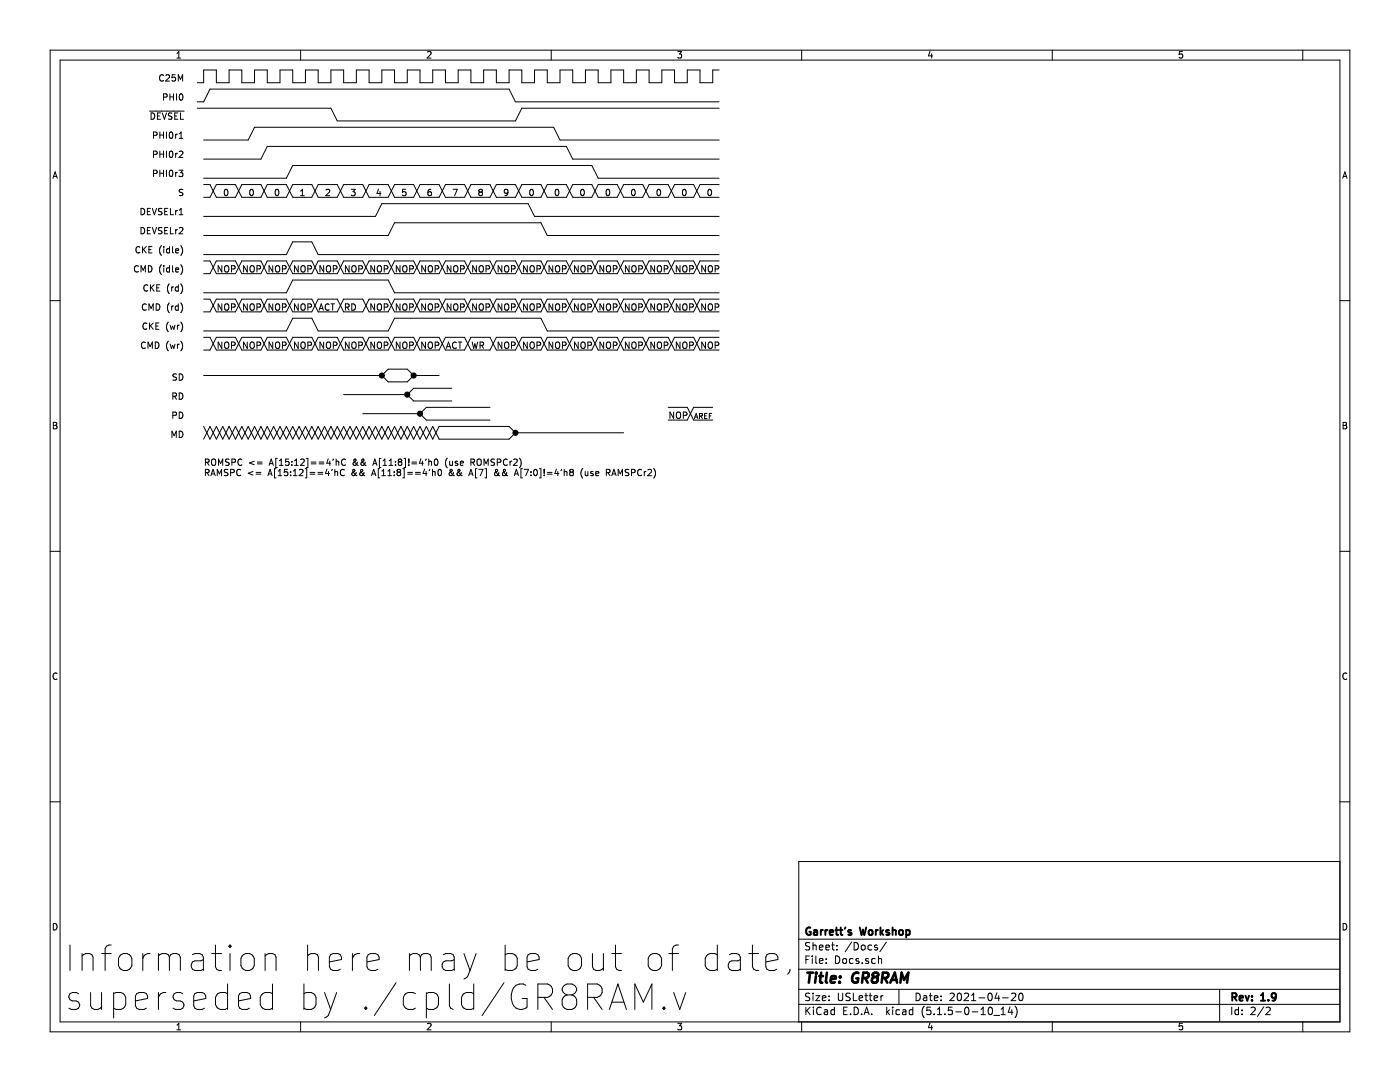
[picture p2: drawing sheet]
EESchema Schematic File Version 4
EELAYER 30 0
EELAYER END
$Descr USLetter 11000 8500
encoding utf-8
Sheet 2 2
Title "GR8RAM"
Date "2021-04-20"
Rev "1.9"
Comp "Garrett's Workshop"
Comment1 ""
Comment2 ""
Comment3 ""
Comment4 ""
$EndDescr
Text Notes 500  7950 0    200  ~ 0
Information here may be out of date,\nsuperseded by ./cpld/GR8RAM.v
Text Notes 1450 650  2    50   ~ 0
C25M
Text Notes 1450 800  2    50   ~ 0
PHI0
Wire Wire Line
	1600 650  1600 550 
Wire Wire Line
	1700 550  1600 550 
Wire Wire Line
	1700 650  1700 550 
Wire Wire Line
	1800 650  1700 650 
Wire Wire Line
	1800 650  1800 550 
Wire Wire Line
	1800 550  1900 550 
Wire Wire Line
	1900 550  1900 650 
Wire Wire Line
	1900 650  2000 650 
Wire Wire Line
	2000 650  2000 550 
Wire Wire Line
	2000 550  2100 550 
Wire Wire Line
	2100 550  2100 650 
Wire Wire Line
	2100 650  2200 650 
Wire Wire Line
	2200 650  2200 550 
Wire Wire Line
	2200 550  2300 550 
Wire Wire Line
	2300 550  2300 650 
Wire Wire Line
	2300 650  2400 650 
Wire Wire Line
	2400 550  2500 550 
Wire Wire Line
	2500 550  2500 650 
Wire Wire Line
	2500 650  2600 650 
Wire Wire Line
	2600 650  2600 550 
Wire Wire Line
	2600 550  2700 550 
Wire Wire Line
	2700 550  2700 650 
Wire Wire Line
	2700 650  2800 650 
Wire Wire Line
	2800 650  2800 550 
Wire Wire Line
	2800 550  2900 550 
Wire Wire Line
	2900 550  2900 650 
Wire Wire Line
	2900 650  3000 650 
Wire Wire Line
	3000 650  3000 550 
Wire Wire Line
	3000 550  3100 550 
Wire Wire Line
	3100 550  3100 650 
Wire Wire Line
	3100 650  3200 650 
Wire Wire Line
	3200 650  3200 550 
Wire Wire Line
	3200 550  3300 550 
Wire Wire Line
	3300 550  3300 650 
Wire Wire Line
	3300 650  3400 650 
Wire Wire Line
	3400 650  3400 550 
Wire Wire Line
	3400 550  3500 550 
Wire Wire Line
	3500 550  3500 650 
Wire Wire Line
	3500 650  3600 650 
Wire Wire Line
	3600 650  3600 550 
Wire Wire Line
	3600 550  3700 550 
Wire Wire Line
	3700 550  3700 650 
Wire Wire Line
	3700 650  3800 650 
Wire Wire Line
	3800 650  3800 550 
Wire Wire Line
	3800 550  3900 550 
Wire Wire Line
	3900 550  3900 650 
Wire Wire Line
	3900 650  4000 650 
Wire Wire Line
	4000 650  4000 550 
Wire Wire Line
	4000 550  4100 550 
Wire Wire Line
	4100 550  4100 650 
Wire Wire Line
	4100 650  4200 650 
Wire Wire Line
	4200 650  4200 550 
Wire Wire Line
	4200 550  4300 550 
Wire Wire Line
	4300 550  4300 650 
Wire Wire Line
	4300 650  4400 650 
Wire Wire Line
	4400 650  4400 550 
Wire Wire Line
	4400 550  4500 550 
Wire Wire Line
	4500 550  4500 650 
Wire Wire Line
	4500 650  4600 650 
Wire Wire Line
	4600 650  4600 550 
Wire Wire Line
	4600 550  4700 550 
Wire Wire Line
	4700 550  4700 650 
Wire Wire Line
	4700 650  4800 650 
Wire Wire Line
	4800 650  4800 550 
Wire Wire Line
	4800 550  4900 550 
Wire Wire Line
	4900 550  4900 650 
Wire Wire Line
	4900 650  5000 650 
Wire Wire Line
	5000 650  5000 550 
Wire Wire Line
	4050 800  5650 800 
Wire Wire Line
	4000 700  4050 800 
Wire Wire Line
	1550 800  1600 800 
Wire Wire Line
	1650 700  4000 700 
Wire Wire Line
	1600 800  1650 700 
Wire Wire Line
	1600 650  1550 650 
Wire Wire Line
	5100 550  5100 650 
Wire Wire Line
	5100 650  5200 650 
Wire Wire Line
	5200 650  5200 550 
Wire Wire Line
	5000 550  5100 550 
Wire Wire Line
	5300 550  5300 650 
Wire Wire Line
	5300 650  5400 650 
Wire Wire Line
	5400 650  5400 550 
Wire Wire Line
	5200 550  5300 550 
Wire Wire Line
	1550 850  2600 850 
Wire Wire Line
	2600 850  2650 950 
Wire Wire Line
	2650 950  4050 950 
Text Notes 1450 950  2    50   ~ 0
~DEVSEL~
Text Notes 3100 2450 0    50   ~ 0
NOP
Wire Wire Line
	4700 2350 4850 2350
Wire Wire Line
	4700 2450 4850 2450
Wire Wire Line
	4650 2350 4700 2450
Wire Wire Line
	4650 2450 4700 2350
Text Notes 4700 2450 0    50   ~ 0
NOP
Wire Wire Line
	1650 2450 1600 2450
Wire Wire Line
	1650 2350 1600 2350
Text Notes 1450 2300 2    50   ~ 0
CKE (rd)
Text Notes 1450 2450 2    50   ~ 0
CMD (rd)
Wire Wire Line
	2100 2350 2250 2350
Wire Wire Line
	2100 2450 2250 2450
Text Notes 2100 2450 0    50   ~ 0
NOP
Wire Wire Line
	1600 2300 2250 2300
Wire Wire Line
	5100 2350 5250 2350
Wire Wire Line
	5100 2450 5250 2450
Wire Wire Line
	5050 2350 5100 2450
Wire Wire Line
	5050 2450 5100 2350
Text Notes 5100 2450 0    50   ~ 0
NOP
Text Notes 1700 2450 0    50   ~ 0
NOP
Wire Wire Line
	2300 2350 2450 2350
Wire Wire Line
	2850 2350 2900 2450
Wire Wire Line
	2300 2450 2450 2450
Wire Wire Line
	2850 2450 2900 2350
Wire Wire Line
	2250 2350 2300 2450
Wire Wire Line
	2250 2450 2300 2350
Wire Wire Line
	1900 2350 2050 2350
Wire Wire Line
	2050 2350 2100 2450
Wire Wire Line
	1900 2450 2050 2450
Wire Wire Line
	2050 2450 2100 2350
Wire Wire Line
	1700 2350 1850 2350
Wire Wire Line
	1850 2350 1900 2450
Wire Wire Line
	1700 2450 1850 2450
Wire Wire Line
	1850 2450 1900 2350
Wire Wire Line
	1650 2350 1700 2450
Wire Wire Line
	1650 2450 1700 2350
Text Notes 2300 2450 0    50   ~ 0
NOP
Wire Wire Line
	3300 2350 3450 2350
Wire Wire Line
	3300 2450 3450 2450
Wire Wire Line
	3100 2350 3250 2350
Wire Wire Line
	3250 2350 3300 2450
Wire Wire Line
	3100 2450 3250 2450
Wire Wire Line
	3250 2450 3300 2350
Wire Wire Line
	2900 2350 3050 2350
Wire Wire Line
	3050 2350 3100 2450
Wire Wire Line
	2900 2450 3050 2450
Wire Wire Line
	3050 2450 3100 2350
Text Notes 3300 2450 0    50   ~ 0
NOP
Wire Wire Line
	3500 2350 3650 2350
Wire Wire Line
	3500 2450 3650 2450
Wire Wire Line
	3450 2350 3500 2450
Wire Wire Line
	3450 2450 3500 2350
Text Notes 3500 2450 0    50   ~ 0
NOP
Wire Wire Line
	3700 2350 3850 2350
Wire Wire Line
	3700 2450 3850 2450
Wire Wire Line
	3650 2350 3700 2450
Wire Wire Line
	3650 2450 3700 2350
Text Notes 3700 2450 0    50   ~ 0
NOP
Wire Wire Line
	3050 2200 3100 2300
Text Notes 1900 2450 0    50   ~ 0
NOP
Wire Wire Line
	2250 2300 2300 2200
Wire Wire Line
	2300 2200 3050 2200
Wire Wire Line
	3900 2350 4050 2350
Wire Wire Line
	3900 2450 4050 2450
Wire Wire Line
	3850 2350 3900 2450
Wire Wire Line
	3850 2450 3900 2350
Text Notes 3900 2450 0    50   ~ 0
NOP
Wire Wire Line
	4100 2350 4250 2350
Wire Wire Line
	4100 2450 4250 2450
Wire Wire Line
	4050 2350 4100 2450
Wire Wire Line
	4050 2450 4100 2350
Text Notes 4100 2450 0    50   ~ 0
NOP
Wire Wire Line
	4300 2350 4450 2350
Wire Wire Line
	4300 2450 4450 2450
Wire Wire Line
	4250 2350 4300 2450
Wire Wire Line
	4250 2450 4300 2350
Text Notes 4300 2450 0    50   ~ 0
NOP
Wire Wire Line
	4500 2350 4650 2350
Wire Wire Line
	4500 2450 4650 2450
Wire Wire Line
	4450 2350 4500 2450
Wire Wire Line
	4450 2450 4500 2350
Text Notes 4500 2450 0    50   ~ 0
NOP
Wire Wire Line
	4850 2350 4900 2450
Wire Wire Line
	4850 2450 4900 2350
Wire Wire Line
	2500 2350 2650 2350
Wire Wire Line
	2500 2450 2650 2450
Text Notes 2500 2450 0    50   ~ 0
ACT
Wire Wire Line
	2700 2350 2850 2350
Wire Wire Line
	2700 2450 2850 2450
Wire Wire Line
	2650 2350 2700 2450
Wire Wire Line
	2650 2450 2700 2350
Wire Wire Line
	2450 2350 2500 2450
Wire Wire Line
	2450 2450 2500 2350
Text Notes 2700 2450 0    50   ~ 0
RD
Wire Wire Line
	1650 2150 1600 2150
Wire Wire Line
	1650 2050 1600 2050
Text Notes 2700 2150 0    50   ~ 0
NOP
Wire Wire Line
	2450 2150 2500 2050
Wire Wire Line
	2450 2050 2500 2150
Wire Wire Line
	2650 2150 2700 2050
Wire Wire Line
	2650 2050 2700 2150
Wire Wire Line
	2700 2150 2850 2150
Wire Wire Line
	2700 2050 2850 2050
Text Notes 2500 2150 0    50   ~ 0
NOP
Wire Wire Line
	2500 2150 2650 2150
Wire Wire Line
	2500 2050 2650 2050
Wire Wire Line
	4850 2150 4900 2050
Wire Wire Line
	4850 2050 4900 2150
Text Notes 4700 2150 0    50   ~ 0
NOP
Wire Wire Line
	4650 2150 4700 2050
Wire Wire Line
	4650 2050 4700 2150
Wire Wire Line
	4700 2150 4850 2150
Wire Wire Line
	4700 2050 4850 2050
Text Notes 4300 2150 0    50   ~ 0
NOP
Wire Wire Line
	4250 2150 4300 2050
Wire Wire Line
	4250 2050 4300 2150
Wire Wire Line
	4300 2150 4450 2150
Wire Wire Line
	4300 2050 4450 2050
Text Notes 4100 2150 0    50   ~ 0
NOP
Wire Wire Line
	4050 2150 4100 2050
Wire Wire Line
	4050 2050 4100 2150
Wire Wire Line
	4100 2150 4250 2150
Wire Wire Line
	4100 2050 4250 2050
Text Notes 3900 2150 0    50   ~ 0
NOP
Wire Wire Line
	3850 2150 3900 2050
Wire Wire Line
	3850 2050 3900 2150
Wire Wire Line
	3900 2150 4050 2150
Wire Wire Line
	3900 2050 4050 2050
Text Notes 1900 2150 0    50   ~ 0
NOP
Text Notes 3700 2150 0    50   ~ 0
NOP
Wire Wire Line
	3650 2150 3700 2050
Wire Wire Line
	3650 2050 3700 2150
Wire Wire Line
	3700 2150 3850 2150
Wire Wire Line
	3700 2050 3850 2050
Text Notes 3500 2150 0    50   ~ 0
NOP
Wire Wire Line
	3450 2150 3500 2050
Wire Wire Line
	3450 2050 3500 2150
Wire Wire Line
	3500 2150 3650 2150
Wire Wire Line
	3500 2050 3650 2050
Text Notes 3300 2150 0    50   ~ 0
NOP
Wire Wire Line
	3050 2150 3100 2050
Wire Wire Line
	2900 2150 3050 2150
Wire Wire Line
	3050 2050 3100 2150
Wire Wire Line
	2900 2050 3050 2050
Wire Wire Line
	3250 2150 3300 2050
Wire Wire Line
	3100 2150 3250 2150
Wire Wire Line
	3250 2050 3300 2150
Wire Wire Line
	3100 2050 3250 2050
Wire Wire Line
	3300 2150 3450 2150
Wire Wire Line
	3300 2050 3450 2050
Text Notes 2900 2150 0    50   ~ 0
NOP
Text Notes 2300 2150 0    50   ~ 0
NOP
Wire Wire Line
	1650 2150 1700 2050
Wire Wire Line
	1650 2050 1700 2150
Wire Wire Line
	1850 2150 1900 2050
Wire Wire Line
	1700 2150 1850 2150
Wire Wire Line
	1850 2050 1900 2150
Wire Wire Line
	1700 2050 1850 2050
Wire Wire Line
	2050 2150 2100 2050
Wire Wire Line
	1900 2150 2050 2150
Wire Wire Line
	2050 2050 2100 2150
Wire Wire Line
	1900 2050 2050 2050
Wire Wire Line
	2250 2150 2300 2050
Wire Wire Line
	2250 2050 2300 2150
Wire Wire Line
	2850 2150 2900 2050
Wire Wire Line
	2300 2150 2450 2150
Wire Wire Line
	2850 2050 2900 2150
Wire Wire Line
	2300 2050 2450 2050
Text Notes 1700 2150 0    50   ~ 0
NOP
Text Notes 5100 2150 0    50   ~ 0
NOP
Wire Wire Line
	5050 2150 5100 2050
Wire Wire Line
	5050 2050 5100 2150
Wire Wire Line
	5100 2150 5250 2150
Wire Wire Line
	5100 2050 5250 2050
Text Notes 2100 2150 0    50   ~ 0
NOP
Wire Wire Line
	2100 2150 2250 2150
Wire Wire Line
	2100 2050 2250 2050
Text Notes 1450 2150 2    50   ~ 0
CMD (idle)
Text Notes 1450 2000 2    50   ~ 0
CKE (idle)
Text Notes 4500 2150 0    50   ~ 0
NOP
Wire Wire Line
	4450 2150 4500 2050
Wire Wire Line
	4450 2050 4500 2150
Wire Wire Line
	4500 2150 4650 2150
Wire Wire Line
	4500 2050 4650 2050
Text Notes 3100 2150 0    50   ~ 0
NOP
Text Notes 1450 1550 2    50   ~ 0
S
Wire Wire Line
	1650 1550 1600 1550
Wire Wire Line
	1650 1450 1600 1450
Text Notes 1750 1550 0    50   ~ 0
0
Text Notes 1950 1550 0    50   ~ 0
0
Wire Wire Line
	2100 1450 2250 1450
Wire Wire Line
	2100 1550 2250 1550
Wire Wire Line
	1900 1450 2050 1450
Wire Wire Line
	2050 1450 2100 1550
Wire Wire Line
	1900 1550 2050 1550
Wire Wire Line
	2050 1550 2100 1450
Wire Wire Line
	1700 1450 1850 1450
Wire Wire Line
	1850 1450 1900 1550
Wire Wire Line
	1700 1550 1850 1550
Wire Wire Line
	1850 1550 1900 1450
Wire Wire Line
	1650 1450 1700 1550
Wire Wire Line
	1650 1550 1700 1450
Text Notes 2150 1550 0    50   ~ 0
0
Text Notes 2750 1550 0    50   ~ 0
3
Wire Wire Line
	2450 1550 2500 1450
Wire Wire Line
	2450 1450 2500 1550
Wire Wire Line
	2650 1550 2700 1450
Wire Wire Line
	2650 1450 2700 1550
Wire Wire Line
	2700 1550 2850 1550
Wire Wire Line
	2700 1450 2850 1450
Text Notes 2550 1550 0    50   ~ 0
2
Wire Wire Line
	2500 1550 2650 1550
Wire Wire Line
	2500 1450 2650 1450
Text Notes 4750 1550 0    50   ~ 0
0
Wire Wire Line
	4650 1550 4700 1450
Wire Wire Line
	4650 1450 4700 1550
Wire Wire Line
	4700 1550 4850 1550
Wire Wire Line
	4700 1450 4850 1450
Wire Wire Line
	4450 1550 4500 1450
Wire Wire Line
	4450 1450 4500 1550
Wire Wire Line
	4500 1550 4650 1550
Wire Wire Line
	4500 1450 4650 1450
Wire Wire Line
	4250 1550 4300 1450
Wire Wire Line
	4250 1450 4300 1550
Wire Wire Line
	4300 1450 4450 1450
Text Notes 4150 1550 0    50   ~ 0
0
Wire Wire Line
	4050 1550 4100 1450
Wire Wire Line
	4050 1450 4100 1550
Wire Wire Line
	4100 1450 4250 1450
Wire Wire Line
	3850 1550 3900 1450
Wire Wire Line
	3850 1450 3900 1550
Wire Wire Line
	3900 1550 4050 1550
Wire Wire Line
	3900 1450 4050 1450
Wire Wire Line
	3650 1550 3700 1450
Wire Wire Line
	3650 1450 3700 1550
Wire Wire Line
	3700 1550 3850 1550
Wire Wire Line
	3700 1450 3850 1450
Text Notes 3550 1550 0    50   ~ 0
7
Wire Wire Line
	3450 1550 3500 1450
Wire Wire Line
	3450 1450 3500 1550
Wire Wire Line
	3500 1550 3650 1550
Wire Wire Line
	3500 1450 3650 1450
Text Notes 3350 1550 0    50   ~ 0
6
Text Notes 3150 1550 0    50   ~ 0
5
Wire Wire Line
	3050 1550 3100 1450
Wire Wire Line
	2900 1550 3050 1550
Wire Wire Line
	3050 1450 3100 1550
Wire Wire Line
	2900 1450 3050 1450
Wire Wire Line
	3250 1550 3300 1450
Wire Wire Line
	3100 1550 3250 1550
Wire Wire Line
	3250 1450 3300 1550
Wire Wire Line
	3100 1450 3250 1450
Wire Wire Line
	3300 1550 3450 1550
Wire Wire Line
	3300 1450 3450 1450
Text Notes 2950 1550 0    50   ~ 0
4
Wire Wire Line
	2250 1550 2300 1450
Wire Wire Line
	2250 1450 2300 1550
Wire Wire Line
	2850 1550 2900 1450
Wire Wire Line
	2300 1550 2450 1550
Wire Wire Line
	2850 1450 2900 1550
Wire Wire Line
	2300 1450 2450 1450
Text Notes 4950 1550 0    50   ~ 0
0
Wire Wire Line
	4850 1550 4900 1450
Wire Wire Line
	4850 1450 4900 1550
Wire Wire Line
	4900 1550 5050 1550
Wire Wire Line
	4900 1450 5050 1450
Text Notes 2350 1550 0    50   ~ 0
1
Text Notes 5150 1550 0    50   ~ 0
0
Wire Wire Line
	5050 1550 5100 1450
Wire Wire Line
	5050 1450 5100 1550
Wire Wire Line
	5100 1550 5250 1550
Wire Wire Line
	5100 1450 5250 1450
Text Notes 5350 1550 0    50   ~ 0
0
Wire Wire Line
	5250 1550 5300 1450
Wire Wire Line
	5250 1450 5300 1550
Wire Wire Line
	5300 1550 5450 1550
Wire Wire Line
	5300 1450 5450 1450
Text Notes 1450 1700 2    50   ~ 0
DEVSELr1\n
Wire Wire Line
	4300 1850 5650 1850
Wire Wire Line
	3050 1850 3100 1750
Wire Wire Line
	1600 1850 3050 1850
Wire Wire Line
	1600 1700 2950 1700
Wire Wire Line
	2950 1700 3000 1600
Wire Wire Line
	4150 1600 4200 1700
Wire Wire Line
	3000 1600 4150 1600
Wire Wire Line
	4200 1700 5650 1700
Text Notes 1450 1400 2    50   ~ 0
PHI0r3
Wire Wire Line
	4700 1400 5650 1400
Wire Wire Line
	4650 1300 4700 1400
Wire Wire Line
	1600 1400 2250 1400
Wire Wire Line
	2250 1400 2300 1300
Wire Wire Line
	2300 1300 4650 1300
Text Notes 1450 1250 2    50   ~ 0
PHI0r2
Wire Wire Line
	4500 1250 5650 1250
Wire Wire Line
	1600 1250 2050 1250
Wire Wire Line
	2050 1250 2100 1150
Wire Wire Line
	1600 1100 1950 1100
Wire Wire Line
	1950 1100 2000 1000
Text Notes 1450 1100 2    50   ~ 0
PHI0r1
Wire Wire Line
	4100 850  5650 850 
Wire Wire Line
	4050 950  4100 850 
Wire Wire Line
	3100 1750 4250 1750
Wire Wire Line
	4250 1750 4300 1850
Wire Wire Line
	2100 1150 4450 1150
Wire Wire Line
	4450 1150 4500 1250
Wire Wire Line
	4400 1100 5650 1100
Wire Wire Line
	4350 1000 4400 1100
Wire Wire Line
	2000 1000 4350 1000
Text Notes 5550 1550 0    50   ~ 0
0
Wire Wire Line
	5450 1550 5500 1450
Wire Wire Line
	5450 1450 5500 1550
Wire Wire Line
	5500 1550 5650 1550
Wire Wire Line
	5500 1450 5650 1450
Wire Wire Line
	5500 550  5500 650 
Wire Wire Line
	5500 650  5600 650 
Wire Wire Line
	5600 650  5600 550 
Wire Wire Line
	5600 550  5650 550 
Wire Wire Line
	5400 550  5500 550 
Text Notes 5300 2150 0    50   ~ 0
NOP
Wire Wire Line
	5250 2150 5300 2050
Wire Wire Line
	5250 2050 5300 2150
Wire Wire Line
	5300 2150 5450 2150
Wire Wire Line
	5300 2050 5450 2050
Text Notes 5500 2150 0    50   ~ 0
NOP
Wire Wire Line
	5450 2150 5500 2050
Wire Wire Line
	5450 2050 5500 2150
Wire Wire Line
	5500 2150 5650 2150
Wire Wire Line
	5500 2050 5650 2050
Text Notes 5300 2450 0    50   ~ 0
NOP
Wire Wire Line
	5250 2450 5300 2350
Wire Wire Line
	5250 2350 5300 2450
Wire Wire Line
	5300 2450 5450 2450
Wire Wire Line
	5300 2350 5450 2350
Text Notes 5500 2450 0    50   ~ 0
NOP
Wire Wire Line
	5450 2450 5500 2350
Wire Wire Line
	5450 2350 5500 2450
Wire Wire Line
	5500 2450 5650 2450
Wire Wire Line
	5500 2350 5650 2350
Text Notes 4350 1550 0    50   ~ 0
0
Text Notes 4550 1550 0    50   ~ 0
0
Text Notes 3700 2750 0    50   ~ 0
WR
Text Notes 2900 2750 0    50   ~ 0
NOP
Text Notes 3100 2750 0    50   ~ 0
NOP
Wire Wire Line
	4700 2650 4850 2650
Wire Wire Line
	4700 2750 4850 2750
Wire Wire Line
	4650 2650 4700 2750
Wire Wire Line
	4650 2750 4700 2650
Text Notes 4700 2750 0    50   ~ 0
NOP
Wire Wire Line
	1650 2750 1600 2750
Wire Wire Line
	1650 2650 1600 2650
Text Notes 1450 2600 2    50   ~ 0
CKE (wr)
Text Notes 1450 2750 2    50   ~ 0
CMD (wr)
Wire Wire Line
	2100 2650 2250 2650
Wire Wire Line
	2100 2750 2250 2750
Text Notes 2100 2750 0    50   ~ 0
NOP
Wire Wire Line
	5100 2650 5250 2650
Wire Wire Line
	5100 2750 5250 2750
Wire Wire Line
	5050 2650 5100 2750
Wire Wire Line
	5050 2750 5100 2650
Text Notes 5100 2750 0    50   ~ 0
NOP
Text Notes 1700 2750 0    50   ~ 0
NOP
Wire Wire Line
	2300 2650 2450 2650
Wire Wire Line
	2850 2650 2900 2750
Wire Wire Line
	2300 2750 2450 2750
Wire Wire Line
	2850 2750 2900 2650
Wire Wire Line
	2250 2650 2300 2750
Wire Wire Line
	2250 2750 2300 2650
Wire Wire Line
	1900 2650 2050 2650
Wire Wire Line
	2050 2650 2100 2750
Wire Wire Line
	1900 2750 2050 2750
Wire Wire Line
	2050 2750 2100 2650
Wire Wire Line
	1700 2650 1850 2650
Wire Wire Line
	1850 2650 1900 2750
Wire Wire Line
	1700 2750 1850 2750
Wire Wire Line
	1850 2750 1900 2650
Wire Wire Line
	1650 2650 1700 2750
Wire Wire Line
	1650 2750 1700 2650
Text Notes 2300 2750 0    50   ~ 0
NOP
Wire Wire Line
	3100 2650 3250 2650
Wire Wire Line
	3450 2650 3500 2750
Wire Wire Line
	3100 2750 3250 2750
Wire Wire Line
	3450 2750 3500 2650
Wire Wire Line
	2900 2650 3050 2650
Wire Wire Line
	3050 2650 3100 2750
Wire Wire Line
	2900 2750 3050 2750
Wire Wire Line
	3050 2750 3100 2650
Wire Wire Line
	3700 2650 3850 2650
Wire Wire Line
	3700 2750 3850 2750
Text Notes 1900 2750 0    50   ~ 0
NOP
Wire Wire Line
	3900 2650 4050 2650
Wire Wire Line
	3900 2750 4050 2750
Wire Wire Line
	3250 2650 3300 2750
Wire Wire Line
	3250 2750 3300 2650
Wire Wire Line
	4100 2650 4250 2650
Wire Wire Line
	4100 2750 4250 2750
Wire Wire Line
	4050 2650 4100 2750
Wire Wire Line
	4050 2750 4100 2650
Text Notes 4100 2750 0    50   ~ 0
NOP
Wire Wire Line
	4300 2650 4450 2650
Wire Wire Line
	4300 2750 4450 2750
Wire Wire Line
	4250 2650 4300 2750
Wire Wire Line
	4250 2750 4300 2650
Text Notes 4300 2750 0    50   ~ 0
NOP
Wire Wire Line
	4500 2650 4650 2650
Wire Wire Line
	4500 2750 4650 2750
Wire Wire Line
	4450 2650 4500 2750
Wire Wire Line
	4450 2750 4500 2650
Text Notes 4500 2750 0    50   ~ 0
NOP
Wire Wire Line
	4850 2650 4900 2750
Wire Wire Line
	4850 2750 4900 2650
Wire Wire Line
	2500 2750 2650 2750
Wire Wire Line
	2700 2650 2850 2650
Wire Wire Line
	2700 2750 2850 2750
Wire Wire Line
	2650 2650 2700 2750
Wire Wire Line
	2650 2750 2700 2650
Wire Wire Line
	2450 2650 2500 2750
Wire Wire Line
	2450 2750 2500 2650
Text Notes 2700 2750 0    50   ~ 0
NOP
Wire Wire Line
	4050 3400 4900 3400
Wire Wire Line
	1600 2950 3000 2950
Wire Wire Line
	3000 2950 3050 2900
Wire Wire Line
	3000 2950 3050 3000
Wire Wire Line
	3450 3350 4000 3350
Wire Wire Line
	3450 3450 4000 3450
Wire Wire Line
	3200 2900 3250 2950
Wire Wire Line
	3200 3000 3250 2950
Wire Wire Line
	3250 2950 3450 2950
Connection ~ 3000 2950
Connection ~ 3250 2950
Wire Wire Line
	3400 3350 3450 3450
Wire Wire Line
	3400 3450 3450 3350
Wire Wire Line
	4000 3350 4050 3400
Wire Wire Line
	4000 3450 4050 3400
Connection ~ 4050 3400
Text Notes 1450 3450 2    50   ~ 0
MD
Text Notes 1450 3150 2    50   ~ 0
RD
Text Notes 1450 3000 2    50   ~ 0
SD
Text Notes 1600 3750 0    50   ~ 0
ROMSPC <= A[15:12]==4’hC && A[11:8]!=4’h0 (use ROMSPCr2)\nRAMSPC <= A[15:12]==4’hC && A[11:8]==4’h0 && A[7] && A[7:0]!=4’h8 (use RAMSPCr2)
Text Notes 5300 2750 0    50   ~ 0
NOP
Wire Wire Line
	5250 2750 5300 2650
Wire Wire Line
	5250 2650 5300 2750
Wire Wire Line
	5300 2750 5450 2750
Wire Wire Line
	5300 2650 5450 2650
Text Notes 5500 2750 0    50   ~ 0
NOP
Wire Wire Line
	5450 2750 5500 2650
Wire Wire Line
	5450 2650 5500 2750
Wire Wire Line
	5500 2750 5650 2750
Wire Wire Line
	5500 2650 5650 2650
Wire Wire Line
	3250 3050 3550 3050
Wire Wire Line
	3250 3150 3550 3150
Text Notes 1450 3300 2    50   ~ 0
PD
Wire Wire Line
	3350 3200 3850 3200
Wire Wire Line
	3350 3300 3850 3300
Wire Wire Line
	3250 3050 3200 3100
Wire Wire Line
	3200 3100 3250 3150
Wire Wire Line
	3200 3350 3250 3450
Wire Wire Line
	3200 3450 3250 3350
Wire Wire Line
	3350 3350 3400 3450
Wire Wire Line
	3350 3450 3400 3350
Wire Wire Line
	3300 3350 3350 3450
Wire Wire Line
	3300 3450 3350 3350
Wire Wire Line
	3250 3350 3300 3450
Wire Wire Line
	3250 3450 3300 3350
Wire Wire Line
	3000 3350 3050 3450
Wire Wire Line
	3000 3450 3050 3350
Wire Wire Line
	3150 3350 3200 3450
Wire Wire Line
	3150 3450 3200 3350
Wire Wire Line
	3100 3350 3150 3450
Wire Wire Line
	3100 3450 3150 3350
Wire Wire Line
	3050 3350 3100 3450
Wire Wire Line
	3050 3450 3100 3350
Wire Wire Line
	2950 3350 3000 3450
Wire Wire Line
	2950 3450 3000 3350
Wire Wire Line
	2750 3350 2800 3450
Wire Wire Line
	2750 3450 2800 3350
Wire Wire Line
	2900 3350 2950 3450
Wire Wire Line
	2900 3450 2950 3350
Wire Wire Line
	2850 3350 2900 3450
Wire Wire Line
	2850 3450 2900 3350
Wire Wire Line
	2800 3350 2850 3450
Wire Wire Line
	2800 3450 2850 3350
Wire Wire Line
	2550 3350 2600 3450
Wire Wire Line
	2550 3450 2600 3350
Wire Wire Line
	2700 3350 2750 3450
Wire Wire Line
	2700 3450 2750 3350
Wire Wire Line
	2650 3350 2700 3450
Wire Wire Line
	2650 3450 2700 3350
Wire Wire Line
	2600 3350 2650 3450
Wire Wire Line
	2600 3450 2650 3350
Wire Wire Line
	2500 3350 2550 3450
Wire Wire Line
	2500 3450 2550 3350
Wire Wire Line
	2300 3350 2350 3450
Wire Wire Line
	2300 3450 2350 3350
Wire Wire Line
	2450 3350 2500 3450
Wire Wire Line
	2450 3450 2500 3350
Wire Wire Line
	2400 3350 2450 3450
Wire Wire Line
	2400 3450 2450 3350
Wire Wire Line
	2350 3350 2400 3450
Wire Wire Line
	2350 3450 2400 3350
Wire Wire Line
	2100 3350 2150 3450
Wire Wire Line
	2100 3450 2150 3350
Wire Wire Line
	2250 3350 2300 3450
Wire Wire Line
	2250 3450 2300 3350
Wire Wire Line
	2200 3350 2250 3450
Wire Wire Line
	2200 3450 2250 3350
Wire Wire Line
	2150 3350 2200 3450
Wire Wire Line
	2150 3450 2200 3350
Wire Wire Line
	2050 3350 2100 3450
Wire Wire Line
	2050 3450 2100 3350
Wire Wire Line
	1850 3350 1900 3450
Wire Wire Line
	1850 3450 1900 3350
Wire Wire Line
	2000 3350 2050 3450
Wire Wire Line
	2000 3450 2050 3350
Wire Wire Line
	1950 3350 2000 3450
Wire Wire Line
	1950 3450 2000 3350
Wire Wire Line
	1900 3350 1950 3450
Wire Wire Line
	1900 3450 1950 3350
Wire Wire Line
	1800 3350 1850 3450
Wire Wire Line
	1800 3450 1850 3350
Wire Wire Line
	1750 3350 1800 3450
Wire Wire Line
	1750 3450 1800 3350
Wire Wire Line
	1700 3350 1750 3450
Wire Wire Line
	1700 3450 1750 3350
Wire Wire Line
	3200 2900 3050 2900
Wire Wire Line
	3050 3000 3200 3000
Wire Wire Line
	1650 3350 1700 3450
Wire Wire Line
	1650 3450 1700 3350
Wire Wire Line
	1600 3350 1650 3450
Wire Wire Line
	1600 3450 1650 3350
Connection ~ 3300 3250
Wire Wire Line
	3300 3250 2850 3250
Wire Wire Line
	3300 3250 3350 3300
Wire Wire Line
	3350 3200 3300 3250
Wire Wire Line
	3200 3100 2700 3100
Connection ~ 3200 3100
Wire Wire Line
	3500 2650 3650 2650
Wire Wire Line
	3500 2750 3650 2750
Text Notes 3500 2750 0    50   ~ 0
ACT
Wire Wire Line
	3650 2650 3700 2750
Wire Wire Line
	3650 2750 3700 2650
Wire Wire Line
	2500 2650 2650 2650
Text Notes 2500 2750 0    50   ~ 0
NOP
Wire Wire Line
	3050 2600 3100 2500
Wire Wire Line
	4250 2500 4300 2600
Wire Wire Line
	3100 2500 4250 2500
Wire Wire Line
	3300 2650 3450 2650
Wire Wire Line
	3300 2750 3450 2750
Text Notes 3300 2750 0    50   ~ 0
NOP
Wire Wire Line
	3850 2650 3900 2750
Wire Wire Line
	3850 2750 3900 2650
Wire Wire Line
	2250 2000 1600 2000
Text Notes 3900 2750 0    50   ~ 0
NOP
Text Notes 2900 2450 0    50   ~ 0
NOP
Text Notes 3750 1550 0    50   ~ 0
8
Text Notes 3950 1550 0    50   ~ 0
9
Wire Wire Line
	2250 2000 2300 1900
Wire Wire Line
	2300 1900 2450 1900
Wire Wire Line
	2450 1900 2500 2000
Wire Wire Line
	2250 2600 2300 2500
Wire Wire Line
	2300 2500 2450 2500
Wire Wire Line
	2450 2500 2500 2600
Wire Wire Line
	2250 2600 1600 2600
Wire Wire Line
	2500 2600 3050 2600
Wire Wire Line
	2400 550  2400 650 
Wire Wire Line
	4100 1550 4250 1550
Wire Wire Line
	4300 1550 4450 1550
Wire Wire Line
	5250 3200 5400 3200
Wire Wire Line
	5250 3300 5400 3300
Text Notes 5250 3300 0    50   ~ 0
NOP
Wire Wire Line
	5400 3200 5450 3300
Wire Wire Line
	5400 3300 5450 3200
Text Notes 5450 3300 0    40   ~ 0
AREF
Wire Wire Line
	5450 3300 5600 3300
Wire Wire Line
	5450 3200 5600 3200
Wire Wire Line
	4900 2650 5050 2650
Wire Wire Line
	4900 2750 5050 2750
Text Notes 4900 2750 0    50   ~ 0
NOP
Wire Wire Line
	4300 2600 5650 2600
Wire Wire Line
	4900 2350 5050 2350
Wire Wire Line
	4900 2450 5050 2450
Text Notes 4900 2450 0    50   ~ 0
NOP
Text Notes 4900 2150 0    50   ~ 0
NOP
Wire Wire Line
	4900 2150 5050 2150
Wire Wire Line
	4900 2050 5050 2050
Wire Wire Line
	3100 2300 5650 2300
Wire Wire Line
	2500 2000 5650 2000
Text Notes 1450 1850 2    50   ~ 0
DEVSELr2
$EndSCHEMATC
